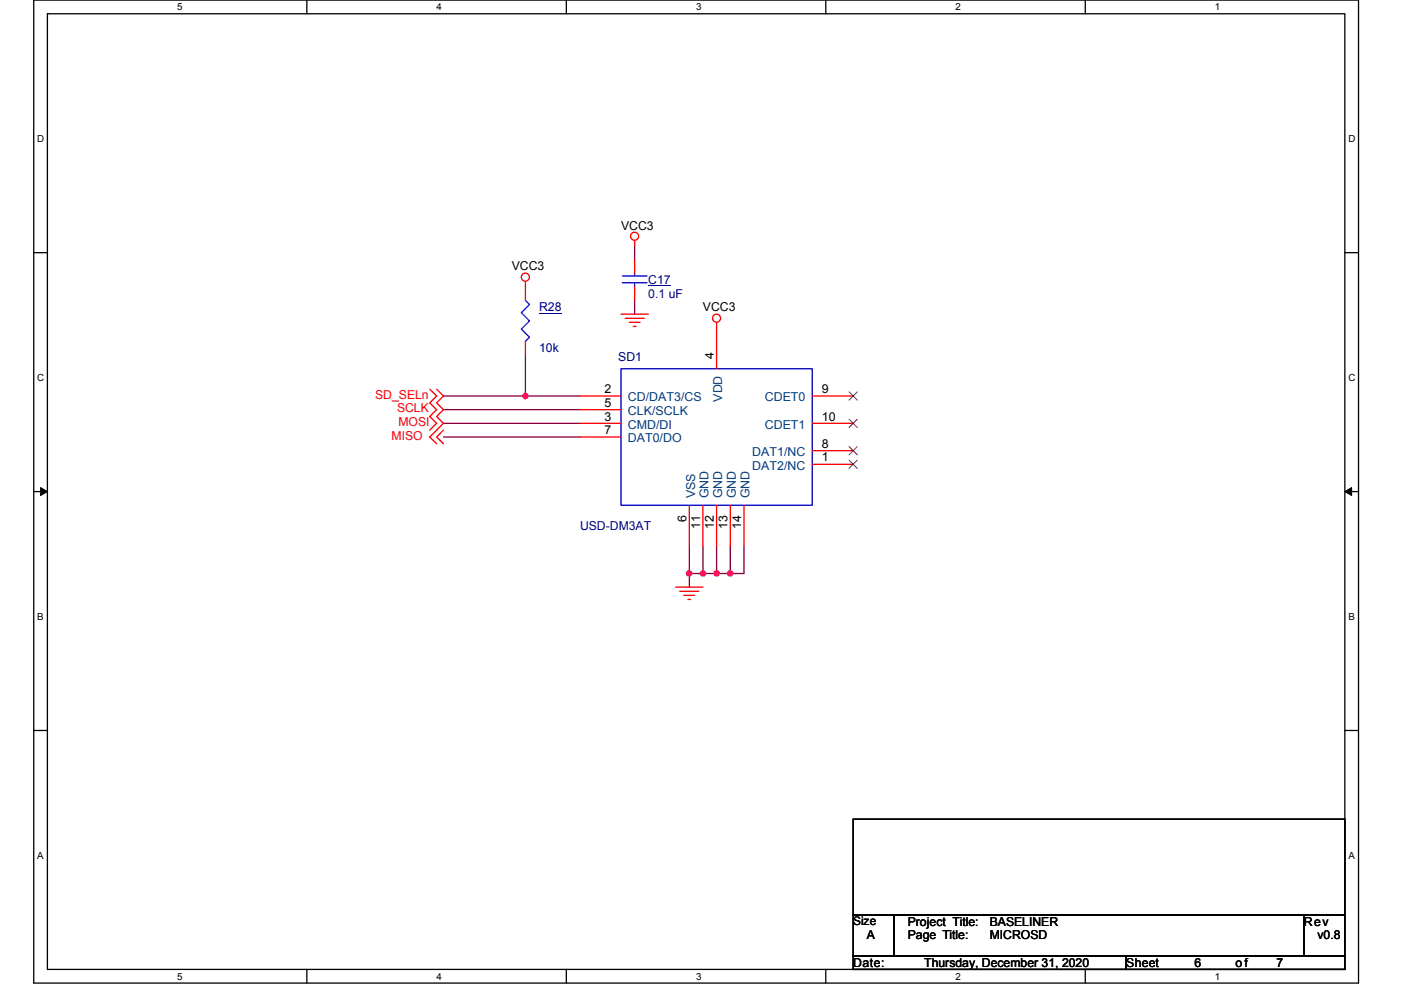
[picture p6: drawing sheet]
<svg xmlns="http://www.w3.org/2000/svg" width="297mm" height="210mm" viewBox="0 0 297 210" stroke-linecap="round" stroke-linejoin="round" font-family="sans-serif">
<path d="M7.2 0h280.8v208.5h-280.8zM10.1 2.9h275v202.7h-275z" fill="none" stroke="#000" stroke-width=".28"/>
<g fill="#fff">
<path d="M37.5 .3h1.2v2.3h-1.2z"/>
<path d="M37.5 205.9h1.2v2.3h-1.2z"/>
</g>
<path d="M65.1 0v2.9M65.1 205.6v2.9" fill="none" stroke="#000" stroke-width=".28"/>
<g fill="#fff">
<path d="M92.6 .3h1.1v2.3h-1.1z"/>
<path d="M92.6 205.9h1.1v2.3h-1.1z"/>
</g>
<path d="M120.1 0v2.9M120.1 205.6v2.9" fill="none" stroke="#000" stroke-width=".28"/>
<g fill="#fff">
<path d="M147.6 .3h1.1v2.3h-1.1z"/>
<path d="M147.6 205.9h1.1v2.3h-1.1z"/>
</g>
<path d="M175.1 0v2.9M175.1 205.6v2.9" fill="none" stroke="#000" stroke-width=".28"/>
<g fill="#fff">
<path d="M202.6 .3h1.1v2.3h-1.1z"/>
<path d="M202.6 205.9h1.1v2.3h-1.1z"/>
</g>
<path d="M230.1 0v2.9M230.1 205.6v2.9" fill="none" stroke="#000" stroke-width=".28"/>
<g fill="#fff">
<path d="M257.6 .3h1.2v2.3h-1.2z"/>
<path d="M257.6 205.9h1.2v2.3h-1.2z"/>
<path d="M7.9 28.3h1.5v2.3h-1.5z"/>
<path d="M285.9 28.3h1.5v2.3h-1.5z"/>
<path d="M7.9 78.9h1.5v2.3h-1.5z"/>
<path d="M285.9 78.9h1.5v2.3h-1.5z"/>
</g>
<path d="M7.2 53.6h2.9M285.1 53.6h2.9" fill="none" stroke="#000" stroke-width=".28"/>
<g fill="#fff">
<path d="M7.9 129.6h1.4v2.3h-1.4z"/>
<path d="M285.9 129.6h1.3v2.3h-1.3z"/>
</g>
<path d="M7.2 104.3h2.9M285.1 104.3h2.9" fill="none" stroke="#000" stroke-width=".28"/>
<path d="M8.6 103.4l1.5 .9-1.5 .8zM285.1 104.3l1.5-.9v1.7z" fill="#000" stroke="#000" stroke-width=".21"/>
<g fill="#fff">
<path d="M7.9 180.3h1.4v2.3h-1.4z"/>
<path d="M285.9 180.3h1.4v2.3h-1.4z"/>
</g>
<path d="M7.2 154.9h2.9M285.1 154.9h2.9M180.9 173.8h104.2v20.2h-104.2zM180.9 194h8.7v8.7h-8.7zM189.6 194h86.9v8.7h-86.9zM276.5 194h8.6v8.7h-8.6zM180.9 202.7h57.9v2.9h-57.9zM238.8 202.7h46.3v2.9h-46.3z" fill="none" stroke="#000" stroke-width=".28"/>
<g fill="none" stroke="#800040" stroke-width=".28">
<path d="M134.6 52.2v2.8M111.4 75.3v8.7h-17.4M134.6 63.7v2.9M94 89.8h29M94 92.7h29M94 86.9h29M111.4 84h11.6M146.2 115.8v5.8M149 115.8v5.8M151.9 115.8v5.8M154.8 115.8v5.8M157.7 115.8v5.8h-2.9"/>
<path d="M146.2 121.6v2.9M146.2 121.6h2.8M149 121.6h2.9M151.9 121.6h2.9"/>
</g>
<g fill="#f0f" stroke="#f0f" stroke-width=".28">
<circle cx="154.8" cy="121.6" r=".57"/>
<circle cx="151.9" cy="121.6" r=".57"/>
<circle cx="149" cy="121.6" r=".57"/>
<circle cx="146.1" cy="121.6" r=".57"/>
<circle cx="111.4" cy="84" r=".57"/>
</g>
<g fill="none" stroke="#f00" stroke-width=".28">
<path d="M111.4 59.7v4M134.6 51v1.2M134.6 55v2.9M111.4 72.4v2.9M131.7 66.6h5.8M132.5 67.5h4.1M133.4 68.4h2.3M134.3 69.2h.5M134.6 60.8v2.9M151.9 68.4v9.8M91.1 82.6l1.5 1.4-1.5 1.4 1.5 1.5-1.5 1.4 1.5 1.5-1.5 1.4M92.6 82.6l1.4 1.4-1.4 1.4 1.4 1.5-1.4 1.4 1.4 1.5-2.9 2.9 1.5 1.4"/>
<path d="M94 91.2l-1.4 1.5 1.4 1.4M123 84h8.7M123 89.8h8.7M123 86.9h8.7M123 92.7h8.7M172.2 98.5h8.7M172.2 95.6h8.7M172.2 84h8.7M172.2 89.8h8.7M146.2 107.2v8.6M149 107.2v8.6M151.9 107.2v8.6"/>
<path d="M154.8 107.2v8.6M157.7 107.2v8.6M143.3 124.5h5.7M144.1 125.4h4.1M145 126.3h2.3M145.9 127.1h.5"/>
<circle cx="111.4" cy="58.8" r=".86"/>
<circle cx="134.5" cy="50.1" r=".86"/>
<circle cx="151.9" cy="67.5" r=".86"/>
</g>
<path d="M131.9 60h5.3M131.9 58.5h5.3M134.6 57.9v.6M134.6 60v.8M111.4 63.7l.9 .9-1.8 1.7 1.8 1.8-1.8 1.7 1.8 1.7-.9 .9M131.7 78.2h40.5v29h-40.5z" fill="none" stroke="#00f" stroke-width=".28"/>
<path d="M114.3 66.4h4.8M137.5 60.6h4.7" fill="none" stroke="#000080" stroke-width=".21"/>
<path d="M180 97.6l1.8 1.8M180 94.7l1.8 1.8M180 83.1l1.8 1.8M180 88.9l1.8 1.8M181.8 97.6l-1.8 1.8M181.8 94.7l-1.8 1.8M181.8 83.1l-1.8 1.8M181.8 88.9l-1.8 1.8" fill="none" stroke="#804000" stroke-width=".21"/>
<g font-size="2.6">
<text x="131.7" y="48.7">VCC3</text>
<text x="108.5" y="57.4">VCC3</text>
<text x="149" y="66.1">VCC3</text>
<text x="151.3" y="76.2" transform="rotate(-90 151.3 76.2)">4</text>
<text x="128.2" y="83.4">2</text>
<text x="174.2" y="83.4">9</text>
<text x="128.2" y="89.2">3</text>
<text x="128.2" y="86.3">5</text>
<text x="174.2" y="89.2">10</text>
<text x="128.2" y="92.1">7</text>
<text x="174.2" y="95">8</text>
<text x="174.2" y="97.9">1</text>
<text x="145.6" y="110.7" transform="rotate(-90 145.6 110.7)">6</text>
<text x="148.4" y="112.1" transform="rotate(-90 148.4 112.1)">11</text>
<text x="151.3" y="112.1" transform="rotate(-90 151.3 112.1)">12</text>
<text x="154.2" y="112.1" transform="rotate(-90 154.2 112.1)">13</text>
<text x="157.1" y="112.1" transform="rotate(-90 157.1 112.1)">14</text>
<text x="192.5" y="196.4">Project Title:</text>
<text x="209.8" y="196.4">BASELINER</text>
<text x="276.5" y="196.4">Rev</text>
<text x="183.8" y="199.3">A</text>
<text x="192.5" y="199.3">Page Title:</text>
<text x="209.8" y="199.3">MICROSD</text>
<text x="279.3" y="199.3">v0.8</text>
<text x="180.9" y="205">Date:</text>
<text x="196" y="205">Thursday, December 31, 2020</text>
<text x="238.8" y="205">Sheet</text>
<text x="253.3" y="205">6</text>
<text x="262" y="205">of</text>
<text x="270.7" y="205">7</text>
</g>
<g font-size="2.6" fill="#000080">
<text x="137.5" y="60.3">C17</text>
<text x="137.5" y="63.2">0.1 uF</text>
<text x="114.3" y="66.1">R28</text>
<text x="114.3" y="74.7">10k</text>
<text x="131.1" y="76.5">SD1</text>
<text x="123" y="112.4">USD-DM3AT</text>
</g>
<g font-size="2.6" fill="#f00">
<text x="79.5" y="84.6">SD_SELn</text>
<text x="84.2" y="87.5">SCLK</text>
<text x="83" y="93.3">MISO</text>
<text x="84.5" y="90.4">MOSI</text>
</g>
<g font-size="2.6" fill="#004080">
<text x="133.1" y="85.2">CD/DAT3/CS</text>
<text x="133.1" y="88.1">CLK/SCLK</text>
<text x="153.1" y="85.2" transform="rotate(-90 153.1 85.2)">VDD</text>
<text x="162.1" y="85.2">CDET0</text>
<text x="133.1" y="91">CMD/DI</text>
<text x="133.1" y="93.9">DAT0/DO</text>
<text x="162.1" y="91">CDET1</text>
<text x="159.5" y="99.6">DAT2/NC</text>
<text x="159.5" y="96.8">DAT1/NC</text>
<text x="147.4" y="105.7" transform="rotate(-90 147.4 105.7)">VSS</text>
<text x="150.2" y="105.7" transform="rotate(-90 150.2 105.7)">GND</text>
<text x="153.1" y="105.7" transform="rotate(-90 153.1 105.7)">GND</text>
<text x="156" y="105.7" transform="rotate(-90 156 105.7)">GND</text>
<text x="158.9" y="105.7" transform="rotate(-90 158.9 105.7)">GND</text>
</g>
<text font-size="2.5" x="180.9" y="196.3">Size</text>
<g font-size="2.1">
<text x="37.5" y="2.2">5</text>
<text x="92.6" y="2.2">4</text>
<text x="147.6" y="2.2">3</text>
<text x="202.6" y="2.2">2</text>
<text x="257.6" y="2.2">1</text>
<text x="7.9" y="30.1">D</text>
<text x="285.9" y="30.1">D</text>
<text x="7.9" y="80.8">C</text>
<text x="285.9" y="80.8">C</text>
<text x="7.9" y="131.4">B</text>
<text x="285.9" y="131.4">B</text>
<text x="7.9" y="182.1">A</text>
<text x="285.9" y="182.1">A</text>
<text x="37.5" y="207.8">5</text>
<text x="92.6" y="207.8">4</text>
<text x="147.6" y="207.8">3</text>
<text x="202.6" y="207.8">2</text>
<text x="257.6" y="207.8">1</text>
</g>
</svg>
